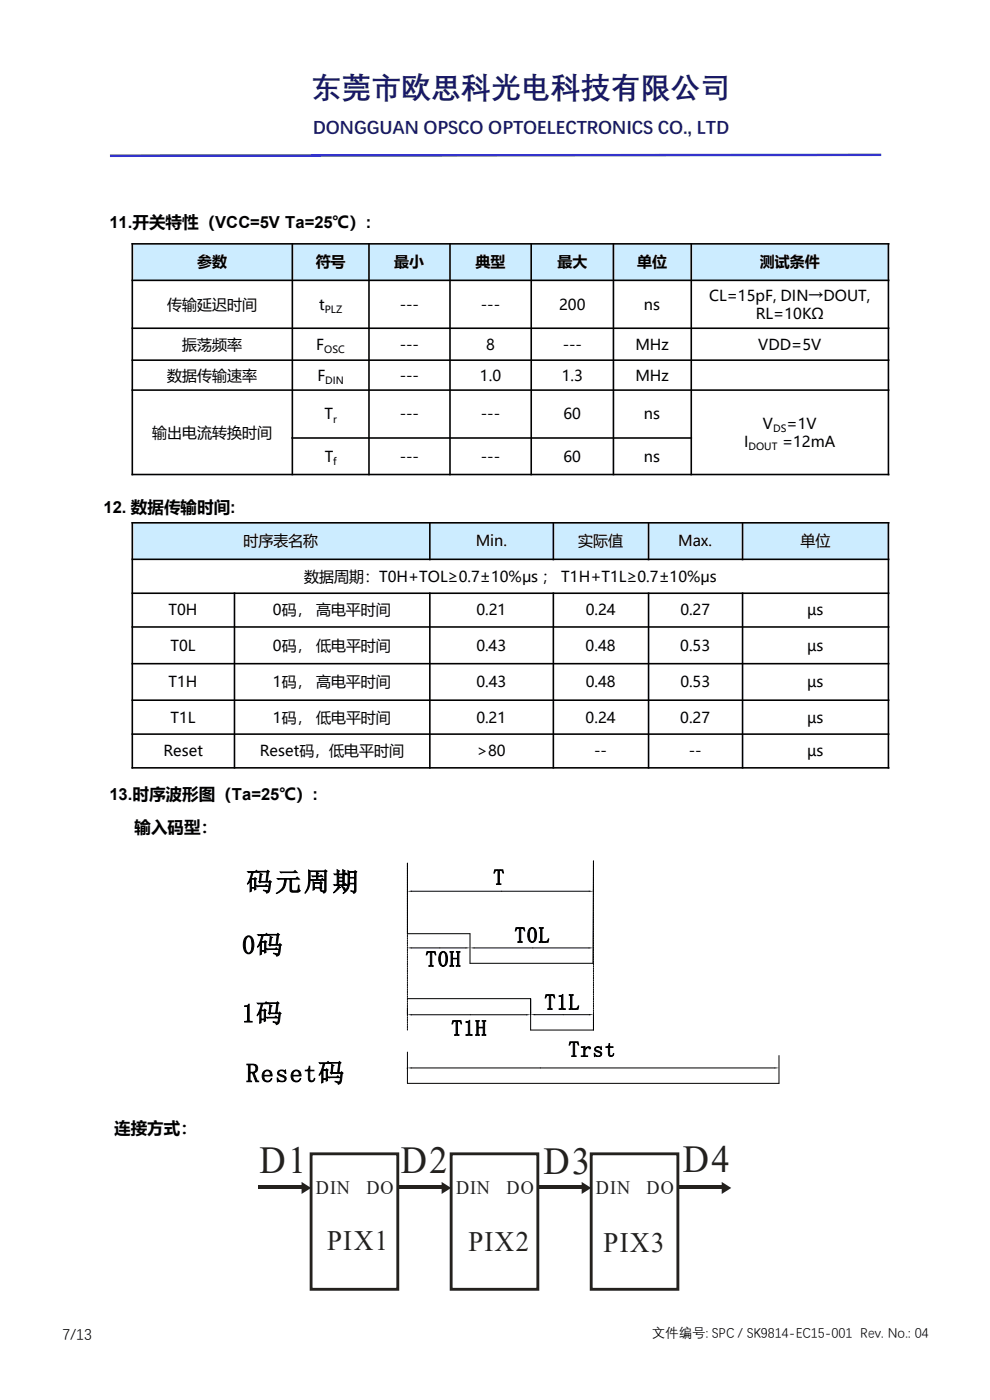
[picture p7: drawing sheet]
<svg xmlns="http://www.w3.org/2000/svg" width="210mm" height="297mm" viewBox="0 0 210 297" stroke-linecap="round" stroke-linejoin="round" font-family="sans-serif">
<path d="M23.3 32.8l163.6-.2v.5l-163.6 .2z" fill="#33c"/>
<g fill="#fff">
<path d="M20.7 43.6h162v6.9h-162z"/>
<path d="M19.5 104.2h164.4v6.8h-164.4z"/>
<path d="M20.7 165.1h164.5v6.9h-164.5z"/>
</g>
<path d="M66 244.8h18.4v28.7h-18.4zM95.7 244.8h18.4v28.7h-18.4zM125.4 244.8h18.4v28.7h-18.4z" fill="none" stroke="#24211d" stroke-width=".61" stroke-linecap="butt"/>
<g fill="#24211d">
<path d="M93.7 250.7l2 1.3-2 1.3z"/>
<path d="M123.4 250.7l2 1.3-2 1.3z"/>
<path d="M153.1 250.7l2 1.3-2 1.3z"/>
<path d="M64 250.7l2 1.3-2 1.3z"/>
</g>
<g fill="#24211d">
<path d="M84.4 251.6h9.3v.6h-9.3z"/>
<path d="M114.1 251.6h9.3v.6h-9.3z"/>
<path d="M143.8 251.6h9.3v.6h-9.3z"/>
<path d="M54.7 251.6h9.3v.6h-9.3z"/>
</g>
<g fill="#fff">
<path d="M21.7 235.8h29.7v6.9h-29.7z"/>
<path d="M26 172.1h31.2v6.8h-31.2z"/>
</g>
<g fill="none" stroke="#000" stroke-width=".21">
<path d="M86.4 183.1v15.1M86.4 198.4v.3M86.4 198.9v.3M86.4 199.4v.3M86.4 199.9v.3M87.4 189.1h37.5M125.9 188.8v.3M125.9 182.9v-.2l-.1 21.7h-26.1v-6.3h-13.3M125.9 183.1v.3M125.9 183.6v.3M125.9 184.1v.3M125.9 184.6v.3"/>
<path d="M125.9 185.1v.3M125.9 185.6v.3M125.9 186v.4M125.9 186.5v.4M125.9 187v.4M125.9 187.5v.4M125.9 188v.4M125.9 188.5v.4M125.9 189v.3M125.9 189.5v.3M125.9 190v.3M125.9 190.5v.3"/>
<path d="M125.9 191v.3M125.9 191.5v.3M125.9 192v.3M125.9 192.5v.3M125.9 193v.3M125.9 193.5v.3M125.9 194v.3M125.9 194.5v.3M125.9 195v.3M125.9 195.5v.3M125.9 195.9v.4M125.9 196.4v.4"/>
<path d="M125.9 196.9v.4M125.9 197.4v.4M125.9 197.9v.4M125.9 198.4v.4M125.9 198.9v.3M125.9 199.4v.3M125.9 199.9v.3M86.4 218.2v.3M86.4 200.4v.3M86.4 200.9v.3M86.4 201.4v.3M86.4 201.9v.3"/>
<path d="M86.4 202.4v.3M86.4 202.9v.3M86.4 203.4v.3M86.4 203.9v.3M86.4 204.4v.3M86.4 204.8v.4M86.4 205.3v.4M86.4 205.8v.4M86.4 206.3v.4M86.4 206.8v.4M86.4 207.3v.4M86.4 207.8v.3"/>
<path d="M86.4 208.3v.3M86.4 208.8v.3M86.4 209.3v.3M86.4 209.8v.3M86.4 210.3v.3M86.4 210.8v.3M86.4 211.3v.3M86.4 211.8v.3M86.4 212.3v.3M86.4 212.8v.3M86.4 213.3v.3M86.4 213.8v1.8"/>
<path d="M86.4 215.7v.4M86.4 216.2v.4M86.4 216.7v.4M86.4 217.2v.4M86.4 217.7v.3M86.5 211.9h26.1v6.6h13.3v-3.3M87.4 201.1h11.4M87.4 215.3h24.2M100.7 201.1h24.2M113.5 215.3h11.4M125.9 218.2v.3M125.9 200.4v.3"/>
<path d="M125.9 200.9v.3M125.9 201.4v.3M125.9 201.9v.3M125.9 202.4v.3M125.9 202.9v.3M125.9 203.4v.3M125.9 203.9v.3M125.9 204.4v.3M125.9 204.9v.3M125.9 205.4v.3M125.9 205.8v.4M125.9 206.3v.4"/>
<path d="M125.9 206.8v.4M125.9 207.3v.4M125.9 207.8v.4M125.9 208.3v.4M125.9 208.8v.3M125.9 209.3v.3M125.9 209.8v.3M125.9 210.3v.3M125.9 210.8v.3M125.9 211.3v.3M125.9 211.8v.3M125.9 212.3v.3"/>
<path d="M125.9 212.8v.3M125.9 213.3v.3M125.9 213.8v.3M125.9 214.3v.3M125.9 214.8v.3M86.4 226.5v.2M86.4 223.2v6.6h78.9v-5.9M87.4 226.6h76.9"/>
</g>
<path d="M86.4 189.1l1-.2v.3zM124.9 188.9l1 .2-1 .1zM86.4 201.1l1-.1v.2zM86.4 215.3l1-.2v.3zM98.8 201l.9 .1-.9 .1zM99.7 201.1l1-.1v.2zM111.6 215.1l1 .2-1 .1zM112.6 215.3l.9-.2v.3zM124.9 201l.9 .1-.9 .1zM124.9 215.1l1 .2-1 .1zM86.4 226.6l1-.2v.3zM164.3 226.4l.9 .2-.9 .1z" fill="#000"/>
<path d="M28.1 51.7h118.5v7.8h-118.5z" fill-rule="evenodd" fill="#ccecff"/>
<path d="M146.6 51.7h41.9v7.8h-41.9z" fill="#ccecff"/>
<g fill="none" stroke="#000" stroke-width=".34">
<path d="M27.9 59.5h160.8M27.9 51.7h160.8M28.1 51.6v49.2M62 51.6v49.2M78.3 51.6v49.2M95.5 51.6v49.2M112.7 51.6v49.2M130.1 51.6v49.2M146.6 51.6v49.2M188.5 51.6v49.2M27.9 69.6h160.8M27.9 76.4h160.8"/>
<path d="M27.9 82.8h160.8M61.8 92.9h85M27.9 100.7h160.8"/>
</g>
<path d="M28.1 110.9h129.4v7.8h-129.4z" fill-rule="evenodd" fill="#ccecff"/>
<path d="M157.5 110.9h31v7.8h-31z" fill="#ccecff"/>
<g fill="none" stroke="#000" stroke-width=".34">
<path d="M27.9 118.7h160.8M27.9 110.9h160.8M28.1 110.7v52.4M91.2 110.7v8.2M117.4 110.7v8.2M137.6 110.7v8.2M157.5 110.7v8.2M188.5 110.7v52.4M27.9 125.9h160.8M27.9 133h160.8M49.7 125.7v37.4M91.2 125.7v37.4"/>
<path d="M117.4 125.7v37.4M137.6 125.7v37.4M157.5 125.7v37.4M27.9 140.8h160.8M27.9 148.5h160.8M27.9 155.7h160.8M27.9 162.9h160.8"/>
</g>
<path d="M37.7 37.4h134.5v1.7h-134.5z" fill="#fff" stroke="#fff" stroke-width=".35"/>
<g font-size="8.1" fill="#24211d">
<text x="55.1" y="248.8">D1</text>
<text x="85" y="248.8">D2</text>
<text x="115.3" y="249">D3</text>
<text x="144.8" y="248.6">D4</text>
</g>
<text font-size="6.3" fill="#191966" x="66.1" y="20.7">东莞市欧思科光电科技有限公司</text>
<g font-size="6" fill="#24211d">
<text x="69.4" y="265.2">PIX1</text>
<text x="99.4" y="265.4">PIX2</text>
<text x="128.1" y="265.6">PIX3</text>
</g>
<g font-size="5.6">
<text x="52.3" y="189">码元周期</text>
<text x="51.4" y="202.4">0码</text>
<text x="51.3" y="216.9">1码</text>
<text x="52.2" y="229.6">Reset码</text>
</g>
<g font-size="4.6">
<text x="104.6" y="187.7">T</text>
<text x="109.2" y="200">T0L</text>
<text x="90.3" y="205.1">T0H</text>
<text x="115.5" y="214.2">T1L</text>
<text x="95.8" y="219.7">T1H</text>
<text x="120.6" y="224.2">Trst</text>
</g>
<g font-size="4" fill="#24211d">
<text x="67" y="253.3">DIN</text>
<text x="77.7" y="253.3">DO</text>
<text x="96.7" y="253.3">DIN</text>
<text x="107.5" y="253.3">DO</text>
<text x="126.4" y="253.3">DIN</text>
<text x="137.2" y="253.3">DO</text>
</g>
<text font-size="3.9" fill="#191966" x="66.3" y="28.3">DONGGUAN OPSCO OPTOELECTRONICS CO., LTD</text>
<g font-size="3.5">
<text x="23.2" y="48.3">11.开关特性（VCC=5V Ta=25℃）:</text>
<text x="22" y="108.8">12. 数据传输时间:</text>
<text x="23.2" y="169.8">13.时序波形图（Ta=25℃）:</text>
<text x="28.5" y="176.7">输入码型：</text>
<text x="24.2" y="240.5">连接方式：</text>
</g>
<g font-size="3.2">
<text x="41.8" y="56.7">参数</text>
<text x="67" y="56.7">符号</text>
<text x="83.6" y="56.7">最小</text>
<text x="100.9" y="56.7">典型</text>
<text x="118.2" y="56.7">最大</text>
<text x="135.2" y="56.7">单位</text>
<text x="161.2" y="56.7">测试条件</text>
<text x="35.5" y="65.7">传输延迟时间</text>
<text x="67.7" y="65.7">t</text>
<text x="84.8" y="65.7">---</text>
<text x="102" y="65.7">---</text>
<text x="118.6" y="65.7">200</text>
<text x="136.6" y="65.7">ns</text>
<text x="150.5" y="63.8">CL=15pF, DIN→DOUT,</text>
<text x="160.4" y="67.6">RL=10KΩ</text>
<text x="38.7" y="74.2">振荡频率</text>
<text x="67.1" y="74.2">F</text>
<text x="84.8" y="74.2">---</text>
<text x="103.1" y="74.2">8</text>
<text x="119.4" y="74.2">---</text>
<text x="134.8" y="74.2">MHz</text>
<text x="160.9" y="74.2">VDD=5V</text>
<text x="35.5" y="80.7">数据传输速率</text>
<text x="67.3" y="80.7">F</text>
<text x="84.8" y="80.7">---</text>
<text x="101.8" y="80.7">1.0</text>
<text x="119.2" y="80.7">1.3</text>
<text x="134.8" y="80.7">MHz</text>
<text x="68.8" y="89">T</text>
<text x="84.8" y="89">---</text>
<text x="102" y="89">---</text>
<text x="119.6" y="89">60</text>
<text x="136.6" y="89">ns</text>
<text x="32.3" y="92.8">输出电流转换时间</text>
<text x="157.9" y="94.7">I</text>
<text x="161.8" y="90.9">V</text>
<text x="165.9" y="94.7">=12mA</text>
<text x="166.8" y="90.9">=1V</text>
<text x="68.9" y="97.9">T</text>
<text x="84.8" y="97.9">---</text>
<text x="102" y="97.9">---</text>
<text x="119.6" y="97.9">60</text>
<text x="136.6" y="97.9">ns</text>
<text x="51.6" y="115.9">时序表名称</text>
<text x="100.9" y="115.9">Min.</text>
<text x="122.7" y="115.9">实际值</text>
<text x="143.9" y="115.9">Max.</text>
<text x="169.8" y="115.9">单位</text>
<text x="64.6" y="123.4">数据周期：T0H+TOL≥0.7±10%μs ； T1H+T1L≥0.7±10%μs</text>
<text x="35.8" y="130.6">T0H</text>
<text x="57.9" y="130.6">0码， 高电平时间</text>
<text x="101" y="130.6">0.21</text>
<text x="124.3" y="130.6">0.24</text>
<text x="144.3" y="130.6">0.27</text>
<text x="171.2" y="130.6">µs</text>
<text x="36.2" y="138">T0L</text>
<text x="57.9" y="138">0码， 低电平时间</text>
<text x="101.1" y="138">0.43</text>
<text x="124.2" y="138">0.48</text>
<text x="144.3" y="138">0.53</text>
<text x="171.2" y="138">µs</text>
<text x="35.8" y="145.8">T1H</text>
<text x="57.9" y="145.8">1码， 高电平时间</text>
<text x="101" y="145.8">0.43</text>
<text x="124.3" y="145.8">0.48</text>
<text x="144.3" y="145.8">0.53</text>
<text x="171.2" y="145.8">µs</text>
<text x="36.2" y="153.3">T1L</text>
<text x="57.9" y="153.3">1码， 低电平时间</text>
<text x="101.1" y="153.3">0.21</text>
<text x="124.2" y="153.3">0.24</text>
<text x="144.3" y="153.3">0.27</text>
<text x="171.2" y="153.3">µs</text>
<text x="34.7" y="160.4">Reset</text>
<text x="55.1" y="160.4">Reset码，低电平时间</text>
<text x="101.2" y="160.4">&gt;80</text>
<text x="126.1" y="160.4">--</text>
<text x="146.1" y="160.4">--</text>
<text x="171.2" y="160.4">µs</text>
<text x="13.3" y="284.1">7/13</text>
</g>
<text font-size="2.8" x="138.3" y="283.5">文件编号: SPC / SK9814-EC15-001 Rev. No.: 04</text>
<g font-size="2.1">
<text x="68.9" y="66.5">PLZ</text>
<text x="68.8" y="74.9">OSC</text>
<text x="69" y="81.5">DIN</text>
<text x="70.7" y="89.7">r</text>
<text x="158.8" y="95.5">DOUT</text>
<text x="164" y="91.7">DS</text>
<text x="70.7" y="98.7">f</text>
</g>
</svg>
